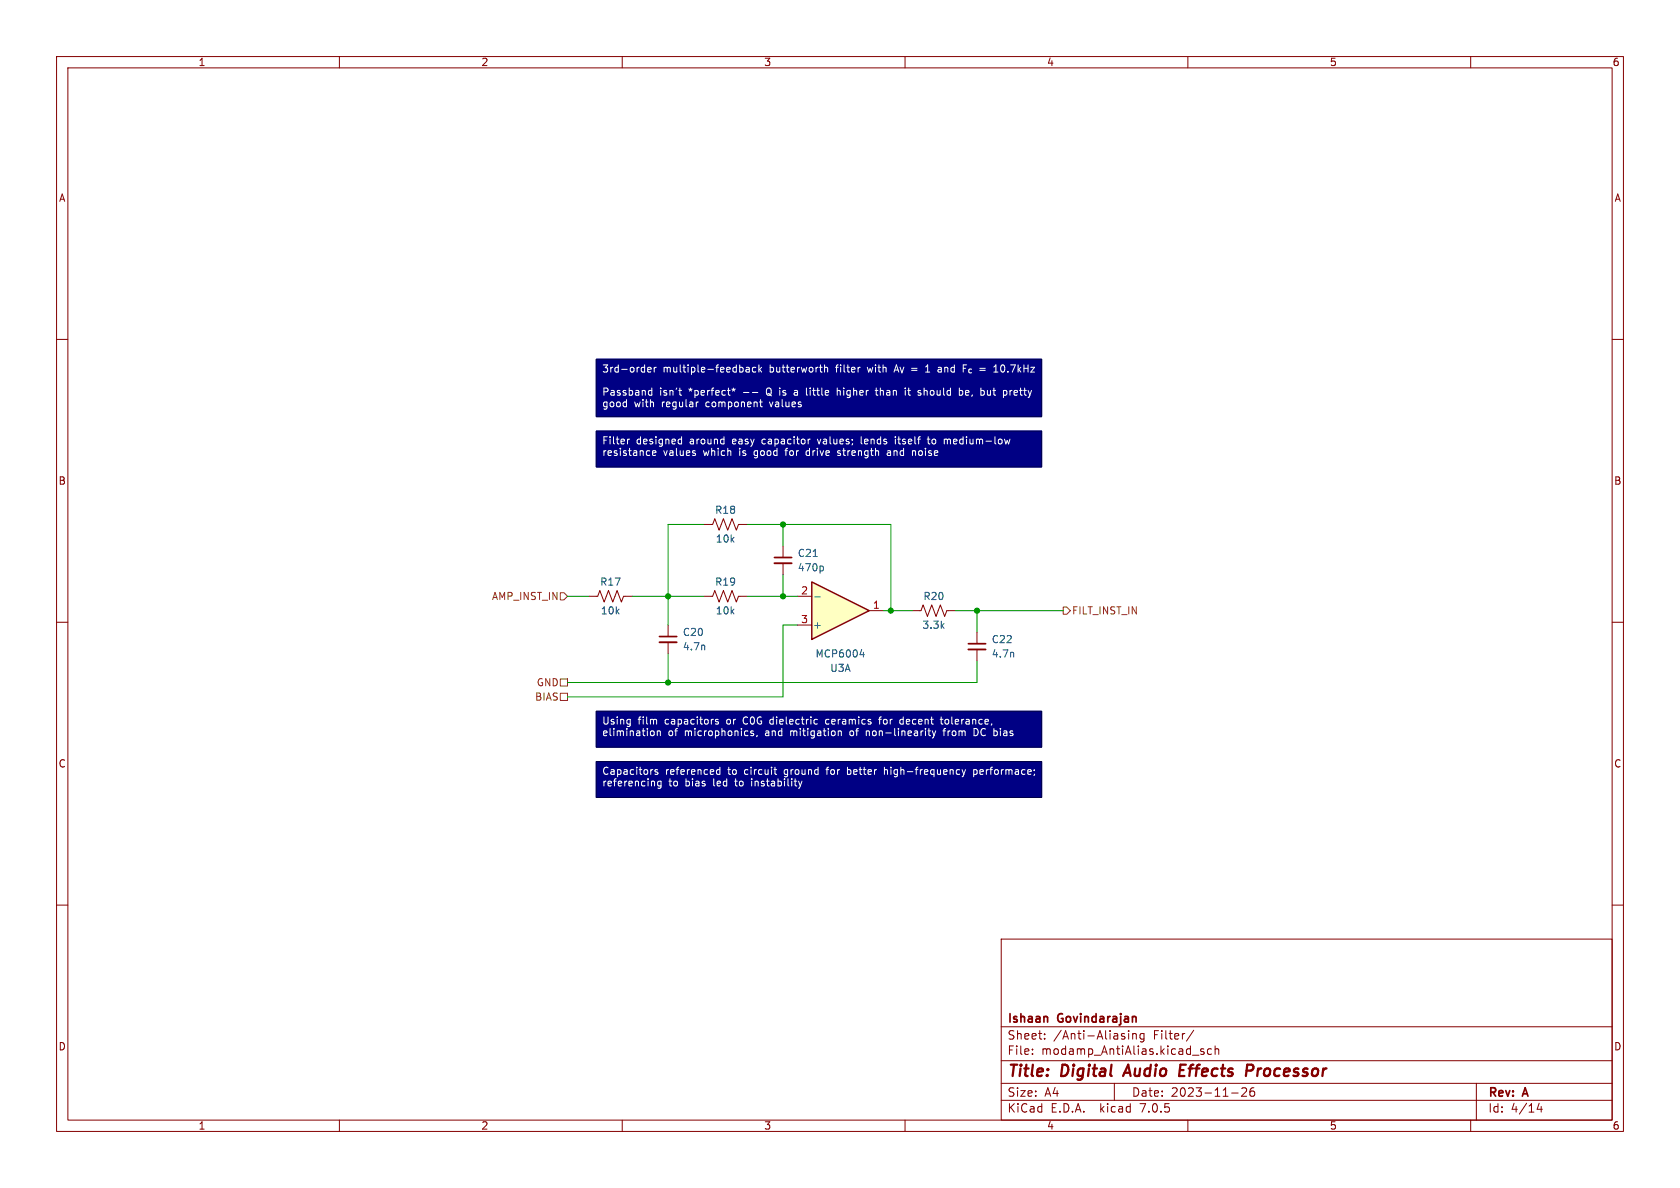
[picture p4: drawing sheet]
<svg xmlns="http://www.w3.org/2000/svg" width="297mm" height="210mm" viewBox="0 0 297 210" stroke-linecap="round" stroke-linejoin="round" font-family="sans-serif">
<path d="M0 0h297v210h-297z" fill="#fff" stroke="#fff" stroke-width=".18"/>
<g fill="none" stroke="#840000" stroke-width=".18">
<path d="M10 10h277v190h-277zM12 12h273v186h-273zM60 10v2M110 10v2M160 10v2M210 10v2M260 10v2M10 60h2M285 60h2M124.5 92.7h1.5l.4-1 .7 2 .8-2 .8 2 .7-2 .8 2 .4-1h1.5M10 110h2M104.1 105.4h1.6l.3-1 .8 2 .8-2 .7 2 .8-2 .8 2 .3-1h1.6"/>
<path d="M285 110h2M10 160h2M285 160h2M177 166h108v32h-108zM60 198v2M110 198v2M160 198v2M177 194.5h108M177 191.5h108M177 187.5h108M177 181.5h108M182.5 186.3v.1"/>
<path d="M182.5 185.5v.1M184.7 183.6v.1M184.7 182.8v.1M197 191.5v3M199.5 182.3h.1M199.5 182.2v.1M199.5 182.7v1M199.6 182.3h-.1M200.2 182.7v1M200.2 182.8l.3-.1 .3 .1 .1 .9M202.2 182.8l-.4-.1-.3 .3v.4l.2 .2h.5M202.2 182.7v1.2l-.2 .3-.4-.1"/>
<path d="M210 198v2M210.8 186.5h1.2M211 182.1l-1.3 2M212.8 185.5l-.3-.1-.3 .2 .1 .2 .5 .2v.3h-.6M214.2 185.5l-.5-.1-.2 .3v.4l.1 .2h.6M214.8 185.5l.2-.1 .4 .1 .1 .9M214.8 184.9v1.5M217.7 193.2h1.2M219.5 192.4l.6-.1 .2 .1 .1 .3-.9 1.1h.9M221.7 192.3a.59 .59 0 0 0-.7 .6v.6l.1 .2 .4 .1 .2-.1 .1-.5-.1-.3h-.5l-.2 .3M260 198v2M261 191.5v6.5"/>
<path d="M272.1 195l-.4 1.1h1M272.5 195.6v1"/>
</g>
<path d="M208.6 189.2h.6M209.6 188.2h-.9l-.3 2h1M221.3 188.2h-.8l-.2 2M221.3 189.2l-.9 .1" fill="none" stroke="#840000" stroke-width=".4"/>
<g fill="#000084" stroke="#000084" stroke-width=".18">
<path d="M105.4 76.2h78.7v6.4h-78.7z"/>
<path d="M105.4 63.5h78.7v10.2h-78.7z"/>
<path d="M105.4 134.6h78.7v6.4h-78.7z"/>
<path d="M105.4 125.7h78.7v6.4h-78.7z"/>
</g>
<path d="M143.5 102.9l10.2 5.1-10.2 5z" fill="#ffffc2"/>
<path d="M143.5 102.9l10.2 5.1-10.2 5z" fill="none" stroke="#840000" stroke-width=".25"/>
<path d="M138.4 96.5v2.1M138.4 99.6v2M118.1 110.5v2M118.1 113.5v2.1M124.5 105.4h1.5l.4-1 .7 2 .8-2 .8 2 .7-2 .8 2 .4-1h1.5M141 105.4h2.5M141 110.5h2.5M153.7 108h2.5M161.3 108h1.5l.4-1.1 .8 2.1 .7-2.1 .8 2.1 .7-2.1 .8 2.1 .4-1h1.5M172.7 111.8v2M172.7 114.8v2" fill="none" stroke="#840000" stroke-width=".18"/>
<path d="M144 105.5h1M145.5 100.1l.1 .2-.1 .6M152 115.7h.8M152.6 115.3v.8" fill="none" stroke="#006464" stroke-width=".18"/>
<path d="M136.9 99.6h3.1M116.6 113.5h3M171.2 114.8h3" fill="none" stroke="#840000" stroke-width=".33"/>
<path d="M136.9 98.6h3.1M116.6 112.5h3M171.2 113.8h3" fill="none" stroke="#840000" stroke-width=".3"/>
<path d="M99.1 104.8h.6l.6 .6-.6 .6h-.6zM188 107.3h.6l.6 .7-.6 .6h-.6zM99.1 120h1.2v1.3h-1.2zM99.1 122.6h1.2v1.2h-1.2z" fill="none" stroke="#725600" stroke-width=".18"/>
<path d="M105.4 76.2h78.7v6.4h-78.7zM105.4 63.5h78.7v10.2h-78.7zM105.4 134.6h78.7v6.4h-78.7zM105.4 125.7h78.7v6.4h-78.7z" fill="none" stroke="#000048" stroke-width=".18"/>
<g fill="none" stroke="#fff" stroke-width=".18">
<path d="M110.9 77.6v.9M111.3 77.6l-.4 .3M114.5 65.4l.6-.2v-.2l-.4-.1-.2 .2 .1 .6h.5M114.7 69.7l.2 .2 .3-.1M115.2 68.6v1.3M115.2 69.1l-.3-.1-.2 .1M115.4 79.7v.8h.5M115.7 64.9v.9M115.9 79.7l.1 .3-.6 .1M116 64.9l-.3 .3M120 69h.5M120 77.7h.5"/>
<path d="M120 78.4h.5M120.2 69.7l.3 .2M120.5 77.2v1.3M122.8 79.7h.1M123.1 71.1v.8M123.2 71.1l-.1 .2M127.9 77.6l.1 .1M128 77.2v1.3M128 78.4l-.1 .1M128.6 69h.5M129 69.9h.1M129.4 68.8l.3 .1"/>
<path d="M129.7 68.6v.3M129.7 68.9l-.2 .2M129.7 68.9l.2 .2M130 68.8l-.3 .1M131.4 69.4h1M131.9 65h.5l.1 .8M132.5 65.2l-.5 .1-.1 .2 .1 .3 .5-.1M133 69.4h1M133.6 65l-.3-.1-.3 .3 .1 .5h.5M134.2 64.5v1.3M134.3 71.1h.5M134.3 65.3l.3 .5"/>
<path d="M134.5 70.6v1.1l.3 .2M134.6 64.9l-.4 .5M142.9 77.6v.9M143.2 77.6l-.3 .3M145.8 65l.2-.1 .3 .1v.8M145.8 64.5v1.3M148 68.6v1.3M148.2 69l-.2 .1M152.1 64.9l-.3 .1M154.7 69h.5M154.9 68.6v1.1l.2 .2M157 79.7h-.1"/>
<path d="M158.3 77.2v.1M160 68.6v.1M160 69v.9M161.3 79.7v.8M161.7 79.7l-.4 .1M162.3 69.1h.5M162.3 69.4l.5 .2M162.8 69.7l-.2 .2-.3-.1M163.9 77.6h.5M164.1 77.2l.1 1.2M166 64.9l-.1 .1M166 65.3l-.2 .2 .2 .3"/>
<path d="M166.9 77.6v.9M167.3 77.6l-.4 .1M169.6 69.1l.4-.1 .2 .3-.1 .5h-.5M169.6 68.6v1.3M170.3 65.1h.4M170.9 64.5h-.6v1.3M173.5 69l.4 .1 .1 .2v.4l-.5 .2M175.7 65.8h.7M175.7 64.9l.4-.4v1.3M177.5 69l.4 .1 .1 .2-.1 .4-.4 .2M177.6 77.6l.2 .9 .3-.6 .2 .6 .2-.9M122.8 80.1l.2 .2-.2 .2"/>
<path d="M157 80l-.2 .2 .2 .3M111.3 127.2h.1M111.4 127.2v1.1M111.4 127.9l-.1 .1M115.2 129.2l.3 .1 .2 .1-.1 .5-.4 .1M115.3 136h.1M115.9 127.2l.2 .1v.7M116.2 129.3l.2-.1 .3 .1v.7M116.2 129.2v.8M116.3 136.1l-.3-.1-.2 .2v.2l.5 .1v.3h-.5M116.9 138.1v1l-.3 .3-.3-.1M116.9 138.2l-.4-.1-.2 .2 .1 .6h.5"/>
<path d="M127 127.2h-.3l-.2 .1v.2l.5 .1v.3h-.5M127.3 136.1l-.4-.1-.2 .3 .1 .5h.5M127.3 135.6v1.3M133.2 129.3l-.3-.1-.2 .2 .1 .2 .4 .1v.3h-.5M133.9 130l-.2 .2M136.8 136h.5M137 135.6v1.1l.3 .2M141.2 138.1l.3 .8M141.5 138.9l-.3 .5M141.8 138.1l-.3 .8M144 127.9l.1 .1 .4-.1M144.5 127.2h-.4l-.1 .1"/>
<path d="M148.2 129.3l.2-.1 .3 .1v.7M148.2 129.2v.8M155.3 127.2h.5M159.2 127.2l-.1 .2 .1 .5M164 129.2h.5M164.2 128.8v1.1l.3 .1M164.8 129.2l.3 .8M165.1 130l-.3 .5M165.4 129.2l-.3 .8M166.2 127.2h.5M166.4 126.7v1.1l.2 .2M169.1 136.8l.2 .1 .4-.1"/>
<path d="M169.7 136.1l-.4-.1-.2 .2M170.1 136l.3 .9M170.4 136.9l-.3 .4M170.7 136l-.3 .9M172.1 136v1.3M172.1 136.8l.2 .1M172.2 128.8v1.2h.3M172.3 136l-.2 .1M182.8 136.1v.1M182.9 136.8l-.1 .3"/>
</g>
<g fill="none" stroke="#009600" stroke-width=".18">
<path d="M124.5 92.7h-6.4v17.8M132.1 92.7h25.4v15.3M138.4 92.7v3.8M100.3 105.4h3.8M111.8 105.4h12.7M118.1 115.6v5.1M132.1 105.4h8.9M138.4 101.6v3.8M141 110.5h-2.6v12.7h-38.1M156.2 108h5.1M168.9 108h19.1M172.7 108v3.8"/>
<path d="M172.7 116.8v3.9h-72.4"/>
</g>
<g fill="#009600" stroke="#009600" stroke-width=".18">
<circle cx="138.4" cy="105.4" r=".46"/>
<circle cx="118.1" cy="120.7" r=".46"/>
<circle cx="157.5" cy="108" r=".46"/>
<circle cx="172.7" cy="108" r=".46"/>
<circle cx="138.4" cy="92.7" r=".46"/>
<circle cx="118.1" cy="105.4" r=".46"/>
</g>
<g font-size="2.8" fill="#840000">
<text x="178" y="190.8">Title:</text>
<text x="187.5" y="190.8">Digital</text>
<text x="199.3" y="190.8">Audio</text>
<text x="209.5" y="190.8">Effects</text>
<text x="221.9" y="190.8">Processor</text>
</g>
<g font-size="2.1" fill="#840000">
<text x="178" y="183.9">Sheet:</text>
<text x="178" y="181.1">Ishaan</text>
<text x="186.2" y="183.9">/Anti-Aliasing</text>
<text x="187" y="181.1">Govindarajan</text>
<text x="203.8" y="183.9">Filter/</text>
<text x="178" y="186.6">File:</text>
<text x="184" y="186.6">modamp_AntiAlias.kicad_sch</text>
<text x="178" y="196.8">KiCad</text>
<text x="178" y="194">Size:</text>
<text x="184.6" y="194">A4</text>
<text x="185.7" y="196.8">E.D.A.</text>
<text x="194.4" y="196.8">kicad</text>
<text x="200" y="194">Date:</text>
<text x="201.5" y="196.8">7.0.5</text>
<text x="206.9" y="194">2023-11-26</text>
<text x="263" y="194.2">Rev:</text>
<text x="263" y="196.8">Id:</text>
<text x="267" y="196.8">4/14</text>
<text x="269.2" y="194.2">A</text>
</g>
<g font-size="1.8" fill="#840000">
<text x="35" y="11.8">1</text>
<text x="85" y="11.8">2</text>
<text x="135" y="11.8">3</text>
<text x="185" y="11.8">4</text>
<text x="235" y="11.8">5</text>
<text x="285" y="11.8">6</text>
<text x="10.4" y="35.8">A</text>
<text x="285.4" y="35.8">A</text>
<text x="10.3" y="85.8">B</text>
<text x="285.3" y="85.8">B</text>
<text x="10.3" y="135.8">C</text>
<text x="285.3" y="135.8">C</text>
<text x="10.3" y="185.8">D</text>
<text x="285.3" y="185.8">D</text>
<text x="35" y="199.8">1</text>
<text x="85" y="199.8">2</text>
<text x="135" y="199.8">3</text>
<text x="185" y="199.8">4</text>
<text x="235" y="199.8">5</text>
<text x="285" y="199.8">6</text>
</g>
<g font-size="1.8" fill="#fff">
<text x="106.4" y="66.1">3rd-order</text>
<text x="106.4" y="70.2">Passband</text>
<text x="116.5" y="70.2">isn't</text>
<text x="117.1" y="66.1">multiple-feedback</text>
<text x="121.7" y="70.2">*perfect*</text>
<text x="135.7" y="70.2">Q is</text>
<text x="136" y="66.1">butterworth</text>
<text x="140.8" y="70.2">a</text>
<text x="143.1" y="70.2">little</text>
<text x="147.9" y="66.1">filter</text>
<text x="148.6" y="70.2">higher</text>
<text x="153.6" y="66.1">with</text>
<text x="155.6" y="70.2">than</text>
<text x="158.5" y="66.1">A_{V} 1</text>
<text x="160.9" y="70.2">it</text>
<text x="161.5" y="66.1">=</text>
<text x="163.3" y="70.2">should</text>
<text x="166.5" y="66.1">and</text>
<text x="170.7" y="70.2">be,</text>
<text x="171" y="66.1">F_{c}</text>
<text x="174.7" y="70.2">but</text>
<text x="176.8" y="66.1">10.7kHz</text>
<text x="178.8" y="70.2">pretty</text>
<text x="106.4" y="72.2">good</text>
<text x="112.1" y="72.2">with</text>
<text x="117" y="72.2">regular</text>
<text x="124.8" y="72.2">component</text>
<text x="136.3" y="72.2">values</text>
<text x="106.4" y="78.8">Filter</text>
<text x="106.4" y="80.8">resistance</text>
<text x="112.4" y="78.8">designed</text>
<text x="117.2" y="80.8">values</text>
<text x="121.9" y="78.8">around</text>
<text x="124.3" y="80.8">which</text>
<text x="129.5" y="78.8">easy</text>
<text x="130.8" y="80.8">is</text>
<text x="133.5" y="80.8">good</text>
<text x="134.9" y="78.8">capacitor</text>
<text x="139.2" y="80.8">for</text>
<text x="142.9" y="80.8">drive</text>
<text x="144.9" y="78.8">values;</text>
<text x="148.6" y="80.8">strength</text>
<text x="152.6" y="78.8">lends</text>
<text x="157.5" y="80.8">and</text>
<text x="158.8" y="78.8">itself</text>
<text x="162.1" y="80.8">noise</text>
<text x="164.7" y="78.8">to</text>
<text x="167.7" y="78.8">medium-low</text>
<text x="106.4" y="128.3">Using</text>
<text x="106.4" y="130.4">elimination</text>
<text x="112.7" y="128.3">film</text>
<text x="117.5" y="128.3">capacitors</text>
<text x="118" y="130.4">of</text>
<text x="121" y="130.4">microphonics,</text>
<text x="128.5" y="128.3">or</text>
<text x="131.5" y="128.3">C0G dielectric</text>
<text x="135.3" y="130.4">and</text>
<text x="139.9" y="130.4">mitigation</text>
<text x="146.4" y="128.3">ceramics</text>
<text x="150.5" y="130.4">of</text>
<text x="153.5" y="130.4">non-linearity</text>
<text x="156" y="128.3">for</text>
<text x="159.8" y="128.3">decent</text>
<text x="167.1" y="128.3">tolerance,</text>
<text x="167.4" y="130.4">from</text>
<text x="172.8" y="130.4">DC bias</text>
<text x="106.4" y="137.2">Capacitors</text>
<text x="117.6" y="137.2">referenced</text>
<text x="128.7" y="137.2">to</text>
<text x="131.7" y="137.2">circuit</text>
<text x="138.8" y="137.2">ground</text>
<text x="146.4" y="137.2">for</text>
<text x="150.2" y="137.2">better</text>
<text x="156.8" y="137.2">high-frequency</text>
<text x="172.8" y="137.2">performace;</text>
<text x="106.4" y="139.3">referencing</text>
<text x="118.2" y="139.3">to</text>
<text x="121.1" y="139.3">bias</text>
<text x="126.2" y="139.3">led</text>
<text x="130.2" y="139.3">to</text>
<text x="133.1" y="139.3">instability</text>
</g>
<g font-size="1.8" fill="#006464">
<text x="126.4" y="91">R18</text>
<text x="126.5" y="96.1">10k</text>
<text x="141" y="98.6">C21</text>
<text x="141" y="101.2">470p</text>
<text x="106" y="103.7">R17</text>
<text x="126.4" y="103.7">R19</text>
<text x="163.2" y="106.2">R20</text>
<text x="106.2" y="108.8">10k</text>
<text x="120.7" y="112.6">C20</text>
<text x="126.5" y="108.8">10k</text>
<text x="143.6" y="111.3">+</text>
<text x="163" y="111.3">3.3k</text>
<text x="175.3" y="113.9">C22</text>
<text x="120.7" y="115.1">4.7n</text>
<text x="144.1" y="116.4">MCP6004</text>
<text x="146.7" y="118.9">U3A</text>
<text x="175.3" y="116.4">4.7n</text>
</g>
<g font-size="1.8" fill="#725600">
<text x="86.9" y="106.2">AMP_INST_IN</text>
<text x="189.4" y="108.8">FILT_INST_IN</text>
<text x="94.6" y="124">BIAS</text>
<text x="94.9" y="121.5">GND</text>
</g>
<g font-size="1.8" fill="#a90000">
<text x="141.6" y="105.2">2</text>
<text x="154.3" y="107.7">1</text>
<text x="141.6" y="110.2">3</text>
</g>
</svg>
